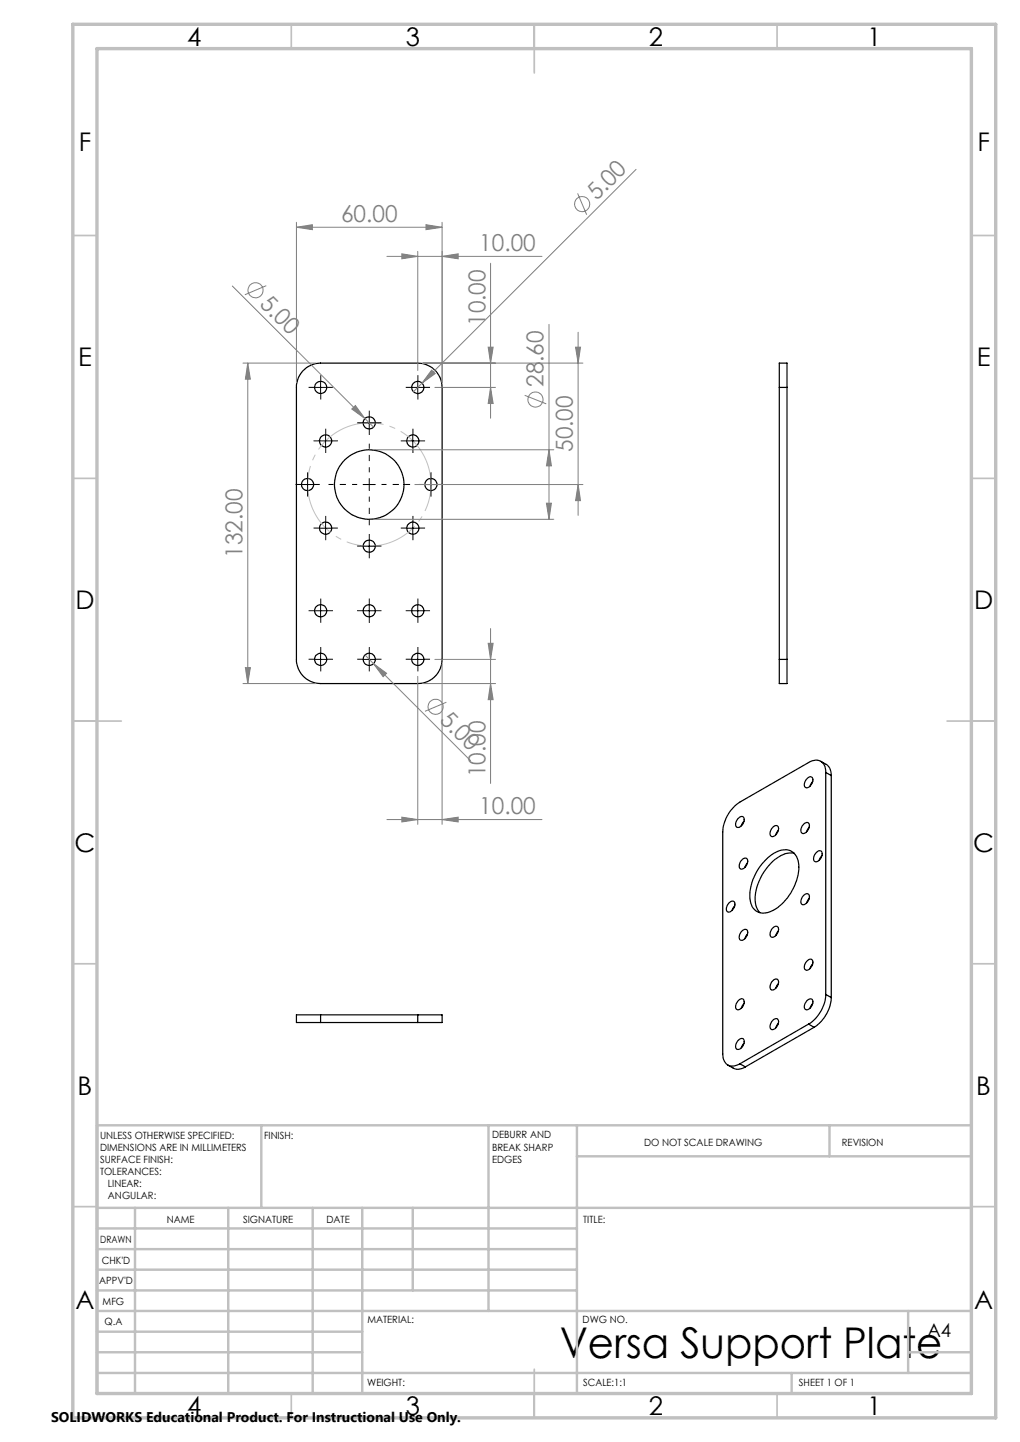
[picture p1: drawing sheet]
<svg xmlns="http://www.w3.org/2000/svg" width="210mm" height="297mm" viewBox="0 0 210 297" stroke-linecap="round" stroke-linejoin="round" font-family="sans-serif">
<g fill="none" stroke="#000" stroke-width=".25">
<path d="M62.3 76.4a5.3 5.3 0 0 1 3.7-1.6h20a5 5 0 0 1 5 5v56a5 5 0 0 1-5 5h-20a5 5 0 0 1-5-5v-56.5l.5-1.6zM160.4 79.8v-5h1.6v5M160.4 79.8h1.6M160.4 79.8v56M162 79.8v56M160.4 135.8v5h1.6v-5M160.4 135.8h1.6M169 156.8l1.1 .6a2.4 2.4 0 0 1 1 2.3M170 159.1a2.14 2.14 0 0 0-1-2.3 2.14 2.14 0 0 0-2.5 .3l-14.2 8.1a7.9 7.9 0 0 0-3.5 6.1v45.8a2.15 2.15 0 0 0 1 2.3 2.15 2.15 0 0 0 2.5-.3M170 159.1v45.7M170 159.1l1.1 .6M171.1 159.7v45.8"/>
<path d="M151.9 168.6a.69 .69 0 0 1 .7-.4 .69 .69 0 0 1 .6 .4 1.61 1.61 0 0 1-1.4 1.8 1.2 1.2 0 0 1 .1-1.8zM152.8 177a.66 .66 0 0 1 1-.2 .66 .66 0 0 1 .1 1 1.23 1.23 0 0 1-1.5 1.1 1.47 1.47 0 0 1 .4-1.9zM153.2 169.2l-.6 .9M153.9 177.7l-.5 1M158 176.7a4.6 4.6 0 0 1 4.8-1.4 4 4 0 0 1 1.6 4.3 10.4 10.4 0 0 1-6.4 8.4 2.79 2.79 0 0 1-3.6-2.8 10.7 10.7 0 0 1 3.6-8.5zM159.2 170.3a.66 .66 0 0 1 .9-.2 .66 .66 0 0 1 .1 1 1.23 1.23 0 0 1-1.4 1.1 1.47 1.47 0 0 1 .4-1.9zM160.2 171l-.5 1M163.5 175.8a6 6 0 0 0-5.5 2.8 9.6 9.6 0 0 0-2.3 8.1l.8 1.3M165.5 169.7a.66 .66 0 0 1 1-.2 .66 .66 0 0 1 .1 1 1.23 1.23 0 0 1-1.5 1.1 1.47 1.47 0 0 1 .4-1.9zM166.1 160.4a.67 .67 0 0 1 .6-.4 .67 .67 0 0 1 .7 .4 1.66 1.66 0 0 1-1.5 1.8 1.16 1.16 0 0 1 .2-1.8zM166.6 170.4l-.5 .9M167.3 161l-.5 .9"/>
<path d="M168 175.7a.68 .68 0 0 1 .6-.5 .68 .68 0 0 1 .7 .4 1.61 1.61 0 0 1-1.4 1.9 1.16 1.16 0 0 1 .1-1.8zM169.2 176.2l-.5 1M150 186a.69 .69 0 0 1 .7-.4 .69 .69 0 0 1 .6 .4 1.67 1.67 0 0 1-1.4 1.9 1.2 1.2 0 0 1 .1-1.9zM151.3 186.6l-.6 .9M152.8 191.7a.66 .66 0 0 1 1-.2 .66 .66 0 0 1 .1 1 1.3 1.3 0 0 1-1.5 1.1 1.47 1.47 0 0 1 .4-1.9zM153.9 192.4l-.5 1M159 191.2a.69 .69 0 0 1 1-.4 .69 .69 0 0 1 .2 1 1.3 1.3 0 0 1-1.4 1.2 1.33 1.33 0 0 1 .2-1.8zM160.2 191.8l-.5 .9M165.4 184.5a.69 .69 0 0 1 1-.4 .69 .69 0 0 1 .2 1 1.3 1.3 0 0 1-1.5 1.2 1.33 1.33 0 0 1 .3-1.8zM166.1 198a.68 .68 0 0 1 .6-.5 .68 .68 0 0 1 .7 .5 1.67 1.67 0 0 1-1.5 1.8 1.16 1.16 0 0 1 .2-1.8zM166.6 185.1l-.5 .9M167.3 198.5l-.5 1"/>
<path d="M66 209h-5v1.6h5M66 209v1.6M66 209h20M66 210.6h20M86 209h5v1.6h-5M86 209v1.6M149.8 219.4l1.2 .6a2.38 2.38 0 0 0 2.5-.3M151.9 214.3a.69 .69 0 0 1 .7-.4 .69 .69 0 0 1 .6 .4 1.61 1.61 0 0 1-1.4 1.8 1.2 1.2 0 0 1 .1-1.8zM151.9 206.2a.67 .67 0 0 1 .7-.5 .67 .67 0 0 1 .6 .5 1.55 1.55 0 0 1-1.4 1.8 1.16 1.16 0 0 1 .1-1.8zM152.3 219.1l1.2 .6M153.2 214.9l-.6 .9M153.2 206.7l-.6 .9"/>
<path d="M159.2 201.9a.66 .66 0 0 1 .9-.2 .66 .66 0 0 1 .1 1 1.3 1.3 0 0 1-1.4 1.1 1.47 1.47 0 0 1 .4-1.9zM159.2 210.1a.62 .62 0 0 1 .8-.3 .62 .62 0 0 1 .3 .8 1.58 1.58 0 0 1-1.4 1.5 1.29 1.29 0 0 1 .3-2zM160.2 210.8l-.5 .9M160.2 202.6l-.5 1M166.1 206.2a.69 .69 0 0 1 .6-.5 .69 .69 0 0 1 .7 .5 1.6 1.6 0 0 1-1.5 1.8 1.16 1.16 0 0 1 .2-1.8zM166.5 210.9l-14.2 8.2M166.5 210.9l1.1 .7M167.3 206.7l-.5 .9M167.6 211.6l-14.1 8.1M170 204.8a7.6 7.6 0 0 1-3.5 6.1M170 204.8l1.1 .7M171.1 205.5a7.7 7.7 0 0 1-3.5 6.1"/>
<circle cx="66" cy="79.8" r="1.25"/>
<circle cx="86" cy="79.8" r="1.25"/>
<circle cx="63.3" cy="99.8" r="1.25"/>
<circle cx="67" cy="90.8" r="1.25"/>
<circle cx="76" cy="87.1" r="1.25"/>
<circle cx="76" cy="99.8" r="7.2"/>
<circle cx="85" cy="90.8" r="1.25"/>
<circle cx="88.7" cy="99.8" r="1.25"/>
<circle cx="67" cy="108.8" r="1.25"/>
<circle cx="76" cy="112.5" r="1.25"/>
<circle cx="85" cy="108.8" r="1.25"/>
<circle cx="66" cy="135.8" r="1.25"/>
<circle cx="66" cy="125.8" r="1.25"/>
<circle cx="76" cy="135.8" r="1.25"/>
<circle cx="76" cy="125.8" r="1.25"/>
<circle cx="86" cy="135.8" r="1.25"/>
<circle cx="86" cy="125.8" r="1.25"/>
</g>
<g fill="none" stroke="#808080" stroke-width=".21">
<path d="M118.9 39.8l1.9 4.4M131 34.9l-45.9 45.8M47.8 58.9l29.1 29.1M54.8 58.8l-4.4 1.9M61 46.8l3.3-.5v1zM61 45.8v33M61 46.8h30M79.7 52.8h31.9M82.7 52.3l3.3 .5-3.3 .5zM86 51.8v24.5M87.7 46.3l3.3 .5-3.3 .5zM91 45.8v33"/>
<path d="M91 52.8l3.3-.5v1zM101 54.2v31.9M50 74.8h15M51 74.8v66M51 74.8l.5 3.3h-1zM87 74.8h33M88.9 76.2l.7 .7-2.7 2zM89.5 79.8h12.5M100.5 71.5h1l-.5 3.3zM101 79.8l.5 3.3h-1zM113 66.8v40.2M118.5 71.5h1l-.5 3.3z"/>
<path d="M119 68.4v37.7M72.4 84.2l.8-.7 1.9 2.7zM77 92.6h37M85.4 99.8h34.6M108 81.4l4.5 1.8M113 92.6l.5 3.4h-1zM119 99.8l.5 3.3h-1zM77 107h37M112.5 103.6h1l-.5 3.4zM50.5 137.5h1l-.5 3.3zM75.1 134.9l1.8 1.8M76.9 136.7l2.7 2-.7 .7z"/>
<path d="M76.9 136.7l20 20M86 139.3v30.5M89.5 135.8h12.5M91 136.8v33M100.5 132.5h1l-.5 3.3zM101 129.5v31.9M50 140.8h15M87 140.8h15M91.9 144.6l-4.4 1.9M101 140.8l.5 3.3h-1zM79.7 168.8h31.9M82.7 168.3l3.3 .5-3.3 .5z"/>
<path d="M91 168.8l3.3-.5v1z"/>
<circle cx="52.6" cy="59.8" r="1.56"/>
<circle cx="119.8" cy="42" r="1.56"/>
<circle cx="110.2" cy="82.3" r="1.55"/>
<circle cx="89.7" cy="145.6" r="1.56"/>
</g>
<path d="M88.2 96.1a12.7 12.7 0 0 0-21.2-5.2 12.7 12.7 0 0 0 5.5 21.1 12.7 12.7 0 0 0 15.9-15l-.2-.9" fill="none" stroke="#c0c0c0" stroke-width=".21" stroke-dasharray="15.2 1.3 1.3 1.3" stroke-dashoffset="5.8" stroke-linecap="butt"/>
<g fill="none" stroke="#000" stroke-width=".21" stroke-dasharray="15.2 1.3 1.3 1.3" stroke-linecap="butt">
<path d="M64.8 79.8h-1.3M66 78.5v-1.2M67.3 79.8h1.2M84.8 79.8h-1.3M86 78.5v-1.2M87.3 79.8h1.2M62.1 99.8h-1.3M63.3 98.5v-1.2M64.6 99.8h1.2M65.8 90.8h-1.2M66 81v1.3M67.1 89.6v-1.3"/>
<path d="M67.1 92.1v1.2M68.3 90.8h1.3M74.8 87.1h-1.3M76 85.8v-1.2M76 88.3v1.3M77.3 87.1h1.2M83.8 90.8h-1.3M85 89.6v-1.3M85 92.1v1.2M86 81v1.3M86.3 90.8h1.2M87.5 99.8h-1.3"/>
<path d="M88.7 98.5v-1.2M90 99.8h1.2M63.3 101v1.3M65.8 108.8h-1.2M67.1 107.5v-1.2M67.1 110v1.3M68.3 108.8h1.3M74.8 112.5h-1.3M76 111.2v-1.2M76 113.7v1.3M77.3 112.5h1.2M83.8 108.8h-1.3"/>
<path d="M85 107.5v-1.2M85 110v1.3M86.3 108.8h1.2M88.7 101v1.3M64.8 135.8h-1.3M64.8 125.8h-1.3M66 134.5v-1.2M66 137v1.3M66 124.5v-1.2M66 127v1.3M67.3 135.8h1.2M67.3 125.8h1.2"/>
<path d="M74.8 125.8h-1.3M74.8 135.8h-1.3M76 124.5v-1.2M76 127v1.3M76 134.5v-1.2M76 137v1.3M77.3 125.8h1.2M77.3 135.8h1.2M84.8 135.8h-1.3M84.8 125.8h-1.3M86 134.5v-1.2M86 137v1.3"/>
<path d="M86 124.5v-1.2M86 127v1.3M87.3 135.8h1.2M87.3 125.8h1.2"/>
</g>
<path d="M73.5 99.8h-5.9M76 97.3v-5.9M78.5 99.8h5.9M76 102.3v5.9" fill="none" stroke="#000" stroke-width=".21" stroke-dasharray="15.2 1.3 1.3 1.3" stroke-dashoffset="14.2" stroke-linecap="butt"/>
<g fill="none" stroke="#000" stroke-width=".21">
<path d="M64.8 79.8h2.5M66 78.6v2.5M84.8 79.8h2.5M86 78.6v2.5M62.1 99.8h2.5M63.3 98.6v2.4M65.8 90.8h2.5M67 89.6v2.5M74.8 99.8h2.5M74.8 87.1h2.5M76 85.9v2.4M76 98.6v2.4"/>
<path d="M83.7 90.8h2.6M85 89.6v2.5M87.5 99.8h2.5M88.7 98.6v2.4M65.8 108.8h2.5M67 107.5v2.5M74.8 112.5h2.5M76 111.3v2.4M83.7 108.8h2.6M85 107.5v2.5M64.8 135.8h2.5M64.8 125.8h2.5"/>
<path d="M66 124.6v2.4M66 134.5v2.6M74.8 135.8h2.5M74.8 125.8h2.5M76 124.6v2.4M76 134.5v2.6M84.8 135.8h2.5M84.8 125.8h2.5M86 124.6v2.4M86 134.5v2.6"/>
</g>
<g fill="none" stroke="#c0c0c0" stroke-width=".35">
<path d="M60 5v5M110 5v10M160 5v5M15 48.5h5M200 48.5h5M15 98.5h5M200 98.5h5M15 148.5h10M195 148.5h10M15 198.5h5M200 198.5h5M15 248.5h5"/>
<path d="M200 248.5h5M60 287v5M110 282v10M160 287v5"/>
</g>
<g fill="none" stroke="#c0c0c0" stroke-width=".5">
<path d="M53.8 231.8v17M100.6 231.8v38.2M118.8 231.8v55.2M118.8 238.2h81.2M170.8 231.8v6.4M200 231.8h-180v55.2M20 248.8h180M20 257.3h98.8M20 253h98.8M27.8 248.8v38.2M47 248.8v38.2M64.4 248.8v38.2"/>
<path d="M74.6 248.8v38.2M85 248.8v17M20 265.8h98.8M20 261.5h98.8M20 278.5h54.6M20 274.3h54.6M20 270h180M187 278.5h13M187 270v12.8M20 282.8h180M163 282.8v4.2"/>
</g>
<path d="M15 5h190v287h-190zM20 10h180v277h-180z" fill="none" stroke="#c0c0c0" stroke-width=".7"/>
<g fill="#808080">
<path d="M72.4 84.2l.8-.7 1.9 2.7z"/>
<path d="M88.9 76.2l.7 .7-2.7 2z"/>
<path d="M76.9 136.7l2.7 2-.7 .7z"/>
<path d="M87.7 46.3l3.3 .5-3.3 .5zM61 46.8l3.3-.5v1z"/>
<path d="M119 99.8l.5 3.3h-1zM118.5 71.5h1l-.5 3.3zM101 79.8l.5 3.3h-1zM100.5 71.5h1l-.5 3.3z"/>
<path d="M51 74.8l.5 3.3h-1zM50.5 137.5h1l-.5 3.3zM113 92.6l.5 3.4h-1zM112.5 103.6h1l-.5 3.4zM100.5 132.5h1l-.5 3.3zM101 140.8l.5 3.3h-1z"/>
<path d="M82.7 52.3l3.3 .5-3.3 .5zM91 52.8l3.3-.5v1zM82.7 168.3l3.3 .5-3.3 .5zM91 168.8l3.3-.5v1z"/>
</g>
<text font-size="8.7" x="115.2" y="279.6">Versa Support Plate</text>
<g font-size="5.3">
<text x="38.5" y="9.5">4</text>
<text x="83.5" y="9.5">3</text>
<text x="133.6" y="9.5">2</text>
<text x="178.6" y="9.5">1</text>
<text x="16.2" y="31.2">F</text>
<text x="201.2" y="31.2">F</text>
<text x="16.1" y="75.4">E</text>
<text x="201.1" y="75.4">E</text>
<text x="15.5" y="125.4">D</text>
<text x="200.5" y="125.4">D</text>
<text x="15.4" y="175.5">C</text>
<text x="200.4" y="175.5">C</text>
<text x="16" y="225.5">B</text>
<text x="201" y="225.5">B</text>
<text x="15.5" y="269.7">A</text>
<text x="200.5" y="269.7">A</text>
<text x="38.5" y="291.4">4</text>
<text x="83.5" y="291.4">3</text>
<text x="133.6" y="291.4">2</text>
<text x="178.6" y="291.4">1</text>
</g>
<g font-size="4.8" fill="#808080">
<text x="122.9" y="41.4" transform="rotate(-45 122.9 41.4)">5.00</text>
<text x="70.2" y="45.7">60.00</text>
<text x="98.7" y="51.7">10.00</text>
<text x="53.3" y="62.7" transform="rotate(45 53.3 62.7)">5.00</text>
<text x="100" y="67.1" transform="rotate(-90 100 67.1)">10.00</text>
<text x="111.9" y="79.7" transform="rotate(-90 111.9 79.7)">28.60</text>
<text x="118" y="93.1" transform="rotate(-90 118 93.1)">50.00</text>
<text x="50" y="114.9" transform="rotate(-90 50 114.9)">132.00</text>
<text x="90.4" y="148.5" transform="rotate(45 90.4 148.5)">5.00</text>
<text x="100" y="160.1" transform="rotate(-90 100 160.1)">10.00</text>
<text x="98.7" y="167.7">10.00</text>
</g>
<text font-size="3.9" x="190.9" y="275.5">A4</text>
<text font-size="2.9" x="10.5" y="292.9">SOLIDWORKS Educational Product. For Instructional Use Only.</text>
<g font-size="2.1">
<text x="20.6" y="234.6">UNLESS OTHERWISE SPECIFIED:</text>
<text x="20.6" y="237.1">DIMENSIONS ARE IN MILLIMETERS</text>
<text x="20.6" y="239.5">SURFACE FINISH:</text>
<text x="54.4" y="234.5">FINISH:</text>
<text x="101.3" y="234.5">DEBURR AND</text>
<text x="101.3" y="237">BREAK SHARP</text>
<text x="101.3" y="239.5">EDGES</text>
<text x="132.6" y="235.9">DO NOT SCALE DRAWING</text>
<text x="173.3" y="236.1">REVISION</text>
<text x="20.6" y="242">TOLERANCES:</text>
<text x="22.2" y="244.5">LINEAR:</text>
<text x="22.2" y="247">ANGULAR:</text>
<text x="34.3" y="252">NAME</text>
<text x="50" y="251.9">SIGNATURE</text>
<text x="67.2" y="251.9">DATE</text>
<text x="120.1" y="251.9">TITLE:</text>
<text x="20.6" y="256.1">DRAWN</text>
<text x="20.9" y="260.3">CHK'D</text>
<text x="20.4" y="264.4">APPV'D</text>
<text x="21.1" y="268.8">MFG</text>
<text x="21.5" y="273">Q.A</text>
<text x="75.6" y="272.5">MATERIAL:</text>
<text x="120" y="272.5">DWG NO.</text>
<text x="75.6" y="285.5">WEIGHT:</text>
<text x="120.1" y="285.6">SCALE:1:1</text>
<text x="164.5" y="285.6">SHEET 1 OF 1</text>
</g>
</svg>
